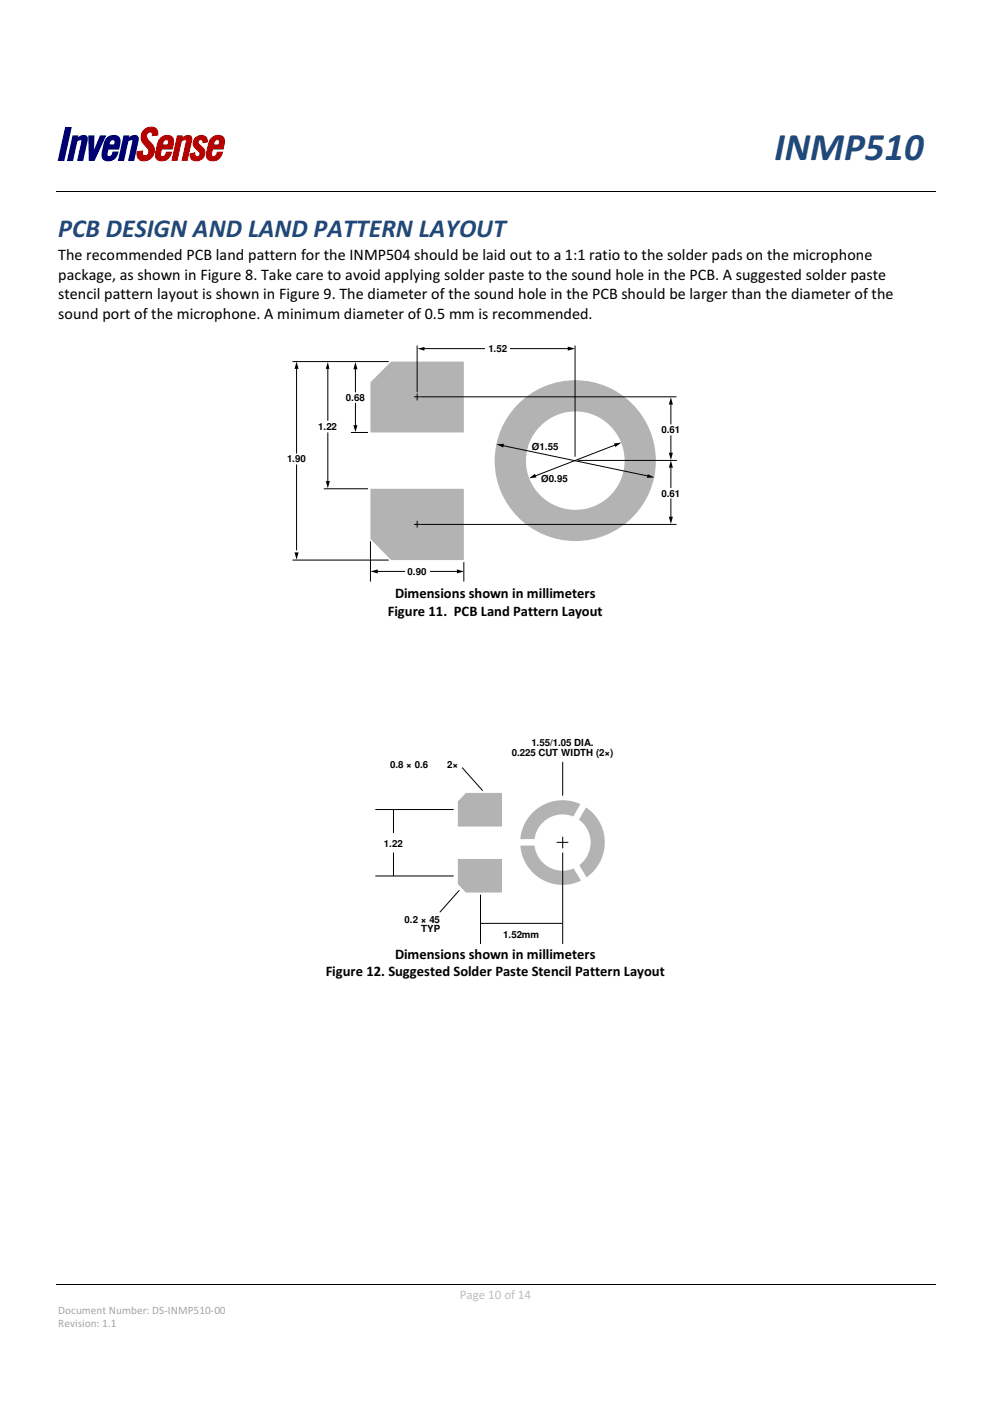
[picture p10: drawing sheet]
<svg xmlns="http://www.w3.org/2000/svg" width="210mm" height="297mm" viewBox="0 0 210 297" stroke-linecap="round" stroke-linejoin="round" font-family="sans-serif">
<path d="M11.9 40.5h186.5" fill="none" stroke="#000" stroke-width=".21"/>
<g fill="#b3b3b3">
<path d="M78.6 81l4.4-4.3h15.4v15h-19.8z"/>
<circle cx="122.1" cy="97.7" r="17.1"/>
</g>
<circle cx="122.1" cy="97.7" r="10.4" fill="#fff"/>
<path d="M88.5 73.3v9.8M122 73.3v23.5M87.9 84.1h1.3M88.5 83.5v1.3" fill="none" stroke="#000" stroke-width=".21"/>
<path d="M78.6 103.6h19.8v15.1h-15.4l-4.4-4.4z" fill="#b3b3b3"/>
<path d="M62.1 76.7h20.4M89.8 73.9h30.7M74.5 91.7h3.6M89.4 84.1h54.1M122.7 97.6h20.8M62.1 118.7h20.4M68.7 103.6h9.4M78.6 114.8v8.5M87.9 111.2h1.3M88.5 110.5v1.3M89.4 111.2h54.1M98.4 119.2v4.1" fill="none" stroke="#000" stroke-width=".21"/>
<path d="M88.6 73.9l1.5-.3v.7zM120.5 73.5l1.5 .4-1.5 .4z" fill="#000"/>
<path d="M103.1 73.7h5.1v.9h-5.1z" fill="#fff"/>
<path d="M79.9 121.2h17.1" fill="none" stroke="#000" stroke-width=".21"/>
<path d="M78.6 121.2l1.5-.5v.9zM96.9 120.7l1.5 .5-1.5 .4z" fill="#000"/>
<path d="M85.9 120.9h5.2v.9h-5.2z" fill="#fff"/>
<path d="M62.9 78.1v18.1M69.6 78v11.2M75.4 78.2v5M62.9 98.5v18.2M69.6 91.7v10.6M75.4 85.4v5M106.5 94.4l31.2 6.6M130.7 94.3l-17.3 6.7M142.3 85.7v4.3M142.3 92.3v3.9M142.3 99.2v4.3M142.3 105.7v4" fill="none" stroke="#000" stroke-width=".21"/>
<g fill="#000">
<path d="M62.9 76.7l.5 1.5h-.9zM69.6 76.7l.3 1.5h-.8zM75.4 76.7l.4 1.6h-.8zM75 90.1h.8l-.4 1.5zM105.3 94.2l1.6-.1-.1 .8zM130.3 94l1.5-.2-1.3 1zM141.9 96h.9l-.5 1.5zM142.3 84.2l.5 1.6h-.9zM142.3 97.6l.5 1.6h-.9zM62.5 117.1h.9l-.5 1.6zM69.1 102h.9l-.4 1.5zM112.3 101.4l1.2-.9 .3 .7z"/>
<path d="M137.4 100.5l1.5 .7-1.6 .1zM141.9 109.6h.9l-.5 1.5z"/>
</g>
<g fill="#b3b3b3">
<path d="M98.9 168.1h7.6v7.1h-9.4v-5.3z"/>
<path d="M97.1 182.1h9.4v7.1h-7.6l-1.8-1.8z"/>
<circle cx="119.4" cy="178.6" r="9"/>
</g>
<path d="M109.5 178.6h9.7M119.1 178.5l5.1 8.4M124.1 170.2l-4.8 8.4" fill="none" stroke="#fff" stroke-width="1.4"/>
<circle cx="119.3" cy="178.6" r="6" fill="#fff"/>
<g fill="none" stroke="#000" stroke-width=".21">
<path d="M79.7 171.6h16.5M83.5 171.6v5M98.1 162.8l4.3 4.8M118.2 178.6h2.3M119.4 161.6v7M119.4 177.5v2.3M79.7 185.7h16.5M83.5 180.7v5M97.4 188.8l-4 4.6M101.9 195.8h17.5M102 189.8v10.3M119.4 180.8v19.3"/>
<path d="M11.9 272.4h186.5"/>
</g>
<path d="M13.9 27h1.2l-1.5 7h-1.2z" fill="#000073"/>
<path d="M13.9 27h1.2l-1.5 7h-1.2z" fill="none" stroke="#000073" stroke-width=".21"/>
<path d="M15.5 28.8h1l-.1 .5a1.53 1.53 0 0 1 2-.3l.1 .8-.9 4.2h-1.1l.9-4a.45 .45 0 0 0-.4-.5 .45 .45 0 0 0-.5 .3l-.2 .1-.9 4.1h-1.1z" fill="#000073"/>
<path d="M15.5 28.8h1l-.1 .5a1.53 1.53 0 0 1 2-.3l.1 .8-.9 4.2h-1.1l.9-4a.45 .45 0 0 0-.4-.5 .45 .45 0 0 0-.5 .3l-.2 .1-.9 4.1h-1.1z" fill="none" stroke="#000073" stroke-width=".21"/>
<path d="M18.8 28.8h1.1l-.1 3.5 1.5-3.5h1.1l-2.4 5.2h-1.1z" fill="#000073"/>
<path d="M18.8 28.8h1.1l-.1 3.5 1.5-3.5h1.1l-2.4 5.2h-1.1z" fill="none" stroke="#000073" stroke-width=".21"/>
<path d="M22.7 29.3a1.62 1.62 0 0 1 2.8 .3l-.3 2h-2.3l-.1 .8a.6 .6 0 0 0 .3 .8 .6 .6 0 0 0 .8-.6l.1-.4h1a1.94 1.94 0 0 1-1.2 1.7 1.94 1.94 0 0 1-2-.3l-.2-.7 .1-.7 .5-2.2zM23.5 29.8l-.4 .9h1.2l.1-.2a.55 .55 0 0 0-.2-.8 .55 .55 0 0 0-.7 .1z" fill="#000073"/>
<path d="M22.7 29.3a1.62 1.62 0 0 1 2.8 .3l-.3 2h-2.3l-.1 .8a.6 .6 0 0 0 .3 .8 .6 .6 0 0 0 .8-.6l.1-.4h1a1.94 1.94 0 0 1-1.2 1.7 1.94 1.94 0 0 1-2-.3l-.2-.7 .1-.7 .5-2.2zM23.5 29.8a.55 .55 0 0 1 .7-.1 .55 .55 0 0 1 .2 .8l-.1 .2h-1.2z" fill="none" stroke="#000073" stroke-width=".21"/>
<path d="M26.3 28.8h1l-.1 .5a1.51 1.51 0 0 1 2-.3l.1 .8-.9 4.2h-1.1l.9-4.2a.62 .62 0 0 0-1.1 .1l-.9 4.1h-1.1z" fill="#000073"/>
<path d="M26.3 28.8h1l-.1 .5a1.51 1.51 0 0 1 2-.3l.1 .8-.9 4.2h-1.1l.9-4.2a.62 .62 0 0 0-1.1 .1l-.9 4.1h-1.1z" fill="none" stroke="#000073" stroke-width=".21"/>
<path d="M30.6 27.5a1.67 1.67 0 0 1 2.8 .3l.1 .8-1.2 .2a.62 .62 0 0 0-.5-.8 .62 .62 0 0 0-.7 .7 2 2 0 0 0 1 1.6 2.14 2.14 0 0 1 .2 3 2.14 2.14 0 0 1-2.9 .3l-.3-.6v-.8l1.2-.2a.74 .74 0 0 0 .6 1.1 .74 .74 0 0 0 .7-1.1l-.7-1a2.2 2.2 0 0 1-.3-3.5z" fill="#b50000"/>
<path d="M30.6 27.5a1.67 1.67 0 0 1 2.8 .3l.1 .8-1.2 .2a.62 .62 0 0 0-.5-.8 .62 .62 0 0 0-.7 .7 2 2 0 0 0 1 1.6 2.14 2.14 0 0 1 .2 3 2.14 2.14 0 0 1-2.9 .3l-.3-.6v-.8l1.2-.2a.74 .74 0 0 0 .6 1.1 .74 .74 0 0 0 .7-1.1l-.7-1a2.2 2.2 0 0 1-.3-3.5z" fill="none" stroke="#b50000" stroke-width=".21"/>
<path d="M34.1 29.3a1.69 1.69 0 0 1 2.7 .1v1l-.3 1.2h-2.2l-.2 .8a.6 .6 0 0 0 .4 .8 .6 .6 0 0 0 .7-.6l.1-.4h1.1a1.94 1.94 0 0 1-1.2 1.7 1.94 1.94 0 0 1-2.1-.3l-.1-.7 .1-.7 .5-2.2zM34.8 29.8l-.3 .9h1.1l.1-.2a.55 .55 0 0 0-.1-.8 .55 .55 0 0 0-.8 .1z" fill="#b50000"/>
<path d="M34.1 29.3a1.69 1.69 0 0 1 2.7 .1v1l-.3 1.2h-2.2l-.2 .8a.6 .6 0 0 0 .4 .8 .6 .6 0 0 0 .7-.6l.1-.4h1.1a1.94 1.94 0 0 1-1.2 1.7 1.94 1.94 0 0 1-2.1-.3l-.1-.7 .1-.7 .5-2.2zM34.8 29.8a.55 .55 0 0 1 .8-.1 .55 .55 0 0 1 .1 .8l-.1 .2h-1.1z" fill="none" stroke="#b50000" stroke-width=".21"/>
<path d="M37.6 28.8h1.1l-.2 .5a1.53 1.53 0 0 1 2.1-.3v.8l-.9 4.2h-1.1l.9-4a.45 .45 0 0 0-.3-.5 .45 .45 0 0 0-.5 .3l-.2 .1-.9 4.1h-1.1z" fill="#b50000"/>
<path d="M37.6 28.8h1.1l-.2 .5a1.53 1.53 0 0 1 2.1-.3v.8l-.9 4.2h-1.1l.9-4a.45 .45 0 0 0-.3-.5 .45 .45 0 0 0-.5 .3l-.2 .1-.9 4.1h-1.1z" fill="none" stroke="#b50000" stroke-width=".21"/>
<path d="M41.4 29.3a1.41 1.41 0 0 1 1.6-.6 1.41 1.41 0 0 1 1 1.4l-.9 .2a.55 .55 0 0 0-.5-.7 .55 .55 0 0 0-.6 .4 .55 .55 0 0 0 .3 .7 1.77 1.77 0 0 1 1 2.5 1.77 1.77 0 0 1-2.6 .6l-.3-.6-.1-.6 1-.2a.61 .61 0 0 0 .4 .8 .61 .61 0 0 0 .8-.4 .61 .61 0 0 0-.4-.8l-.1-.1a1.61 1.61 0 0 1-.6-2.6z" fill="#b50000"/>
<path d="M41.4 29.3a1.41 1.41 0 0 1 1.6-.6 1.41 1.41 0 0 1 1 1.4l-.9 .2a.55 .55 0 0 0-.5-.7 .55 .55 0 0 0-.6 .4 .55 .55 0 0 0 .3 .7 1.77 1.77 0 0 1 1 2.5 1.77 1.77 0 0 1-2.6 .6l-.3-.6-.1-.6 1-.2a.61 .61 0 0 0 .4 .8 .61 .61 0 0 0 .8-.4 .61 .61 0 0 0-.4-.8l-.1-.1a1.61 1.61 0 0 1-.6-2.6z" fill="none" stroke="#b50000" stroke-width=".21"/>
<path d="M44.9 29.3a1.61 1.61 0 0 1 2.7 .3l-.3 2h-2.2l-.2 .8a.6 .6 0 0 0 .4 .8 .6 .6 0 0 0 .7-.6l.1-.4h1.1a1.94 1.94 0 0 1-1.2 1.7 1.94 1.94 0 0 1-2.1-.3l-.1-.9 .4-2 .3-1zM45.6 29.8l-.3 .9h1.2a.65 .65 0 0 0 .1-.6 .65 .65 0 0 0-.5-.5z" fill="#b50000"/>
<path d="M44.9 29.3a1.61 1.61 0 0 1 2.7 .3l-.3 2h-2.2l-.2 .8a.6 .6 0 0 0 .4 .8 .6 .6 0 0 0 .7-.6l.1-.4h1.1a1.94 1.94 0 0 1-1.2 1.7 1.94 1.94 0 0 1-2.1-.3l-.1-.9 .4-2 .3-1zM45.6 29.8a.56 .56 0 0 1 .8-.1 .56 .56 0 0 1 .1 .8v.2h-1.2z" fill="none" stroke="#b50000" stroke-width=".21"/>
<text font-size="8.2" fill="#1f497d" x="164.3" y="34">INMP510</text>
<text font-size="5.5" fill="#1f497d" x="12.4" y="50.3">PCB DESIGN AND LAND PATTERN LAYOUT</text>
<g font-size="3.4">
<text x="12.4" y="55.1">The recommended PCB land pattern for the INMP504 should be laid out to a 1:1 ratio to the solder pads on the microphone</text>
<text x="12.4" y="59.3">package, as shown in Figure 8. Take care to avoid applying solder paste to the sound hole in the PCB. A suggested solder paste</text>
<text x="12.4" y="63.5">stencil pattern layout is shown in Figure 9. The diameter of the sound hole in the PCB should be larger than the diameter of the</text>
<text x="12.4" y="67.7">sound port of the microphone. A minimum diameter of 0.5 mm is recommended.</text>
</g>
<g font-size="3.1">
<text x="82.3" y="130.5">Figure 11. PCB Land Pattern Layout</text>
<text x="83.8" y="126.7">Dimensions shown in millimeters</text>
<text x="83.8" y="203.3">Dimensions shown in millimeters</text>
<text x="69.1" y="207">Figure 12. Suggested Solder Paste Stencil Pattern Layout</text>
</g>
<text font-size="2.8" fill="#bfbfbf" x="97.5" y="275.5">Page 10 of 14</text>
<g font-size="2.4" fill="#a6a6a6">
<text x="12.4" y="278.5">Document Number: DS-INMP510-00</text>
<text x="12.4" y="281.4">Revision: 1.1</text>
</g>
<g font-size="2.1">
<text x="103.6" y="74.6">1.52</text>
<text x="73.4" y="85">0.68</text>
<text x="67.5" y="91.3">1.22</text>
<text x="112.9" y="95.4">Ø1.55</text>
<text x="140.3" y="91.8">0.61</text>
<text x="60.9" y="98">1.90</text>
<text x="114.8" y="102.1">Ø0.95</text>
<text x="140.3" y="105.3">0.61</text>
<text x="86.5" y="121.8">0.90</text>
<text x="108.6" y="160.3">0.225 CUT WIDTH (2×)</text>
<text x="112.7" y="158.2">1.55/1.05 DIA.</text>
<text x="82.8" y="162.8">0.8 × 0.6</text>
<text x="94.9" y="162.8">2×</text>
<text x="81.5" y="179.5">1.22</text>
<text x="85.9" y="195.6">0.2 × 45</text>
<text x="89.4" y="197.7">TYP</text>
<text x="106.8" y="198.9">1.52mm</text>
</g>
</svg>
